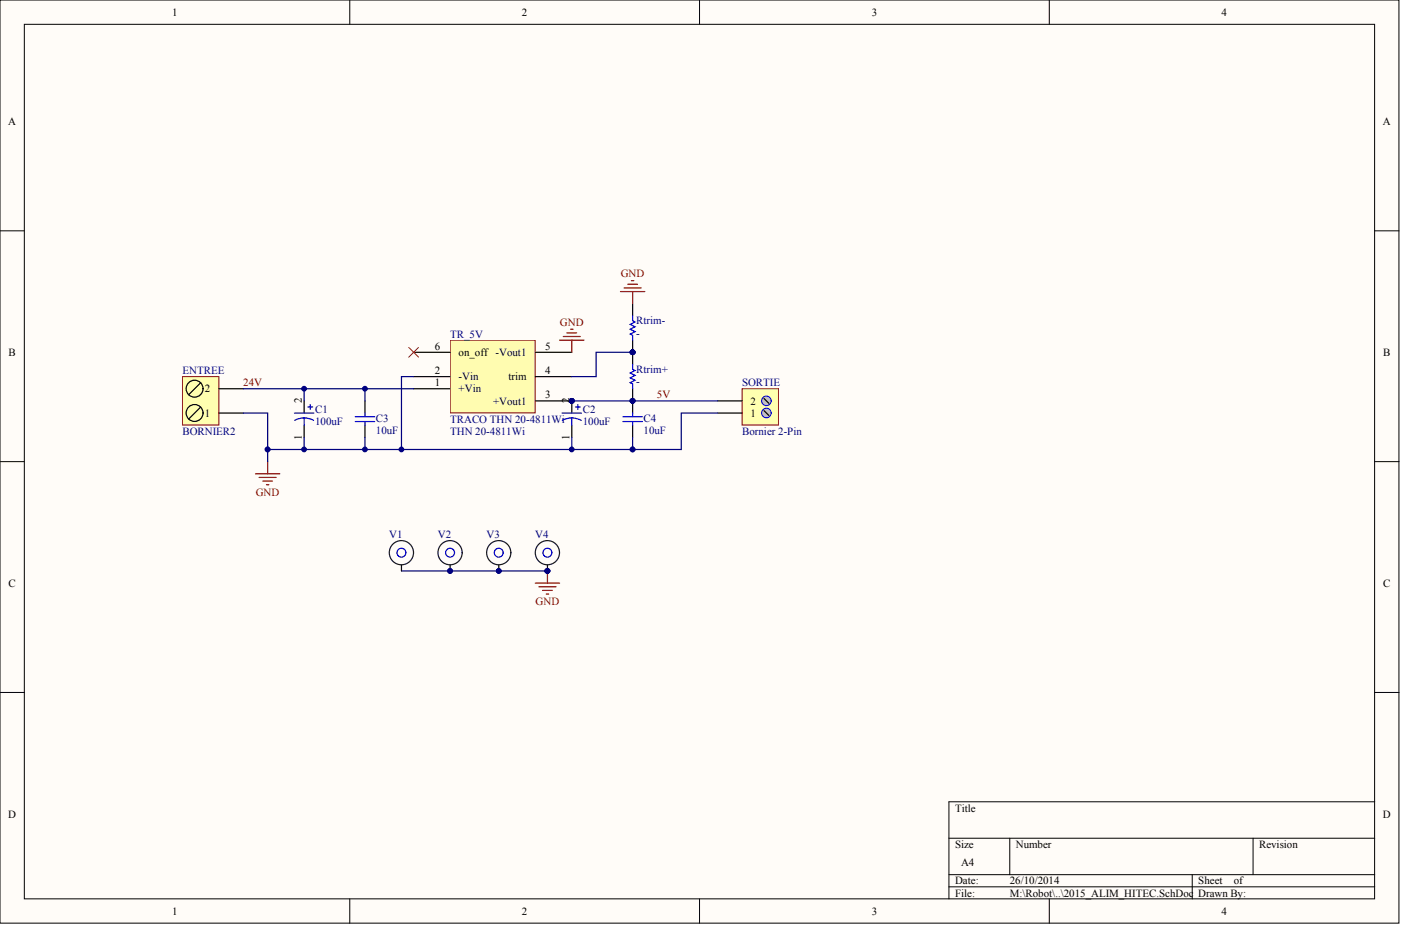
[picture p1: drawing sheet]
# Altium project 2015_ALIM_HITEC.PrjPcb
1 sheet, 13 parts. Net scope: global (net labels, ports and power ports of the same name join across sheets).
Board file: 2015_ALIM_HITEC.PcbDoc

## Sheet 2015_ALIM_HITEC.SchDoc
size A4

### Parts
C1  100uF  [CONDENSATEUR_POLARISE_ELECTROLYTIQUE_RADIAL_5.08/8.9]
C2  100uF  [CONDENSATEUR_POLARISE_ELECTROLYTIQUE_RADIAL_5.08/8.9]
C3  10uF  [C1206_N]
C4  10uF  [C1206_N]
ENTREE  BORNIER2  [BORNIER2_FEM_COUDE]
Rtrim+  -  [R1206_N]
Rtrim-  -  [R1206_N]
SORTIE  Bornier 2-Pin  [BORNIER2_HORIZ]
TR_5V  TRACO THN 20-4811Wi  Ref: THN 20-4811Wi  [TRACO_THN20]
V1  Entretoise WURTH CMS  [ENTRETOISE_CMS]  (value not drawn)
V2  Entretoise WURTH CMS  [ENTRETOISE_CMS]  (value not drawn)
V3  Entretoise WURTH CMS  [ENTRETOISE_CMS]  (value not drawn)
V4  Entretoise WURTH CMS  [ENTRETOISE_CMS]  (value not drawn)

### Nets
GND: C1.1 C2.1 C3.1 C4.1 ENTREE.1 Rtrim-.2 SORTIE.1 TR_5V.2(-Vin) TR_5V.5(-Vout1) V1.1 V2.1 V3.1 V4.1
5V: C2.2 C4.2 Rtrim+.1 SORTIE.2 TR_5V.3(+Vout1)
24V: C1.2 C3.2 ENTREE.2 TR_5V.1(+Vin)
NetRtrim+_2: Rtrim+.2 Rtrim-.1 TR_5V.4(trim)

Not connected (* = marked no-connect by the designer): TR_5V 6(on_off)*
